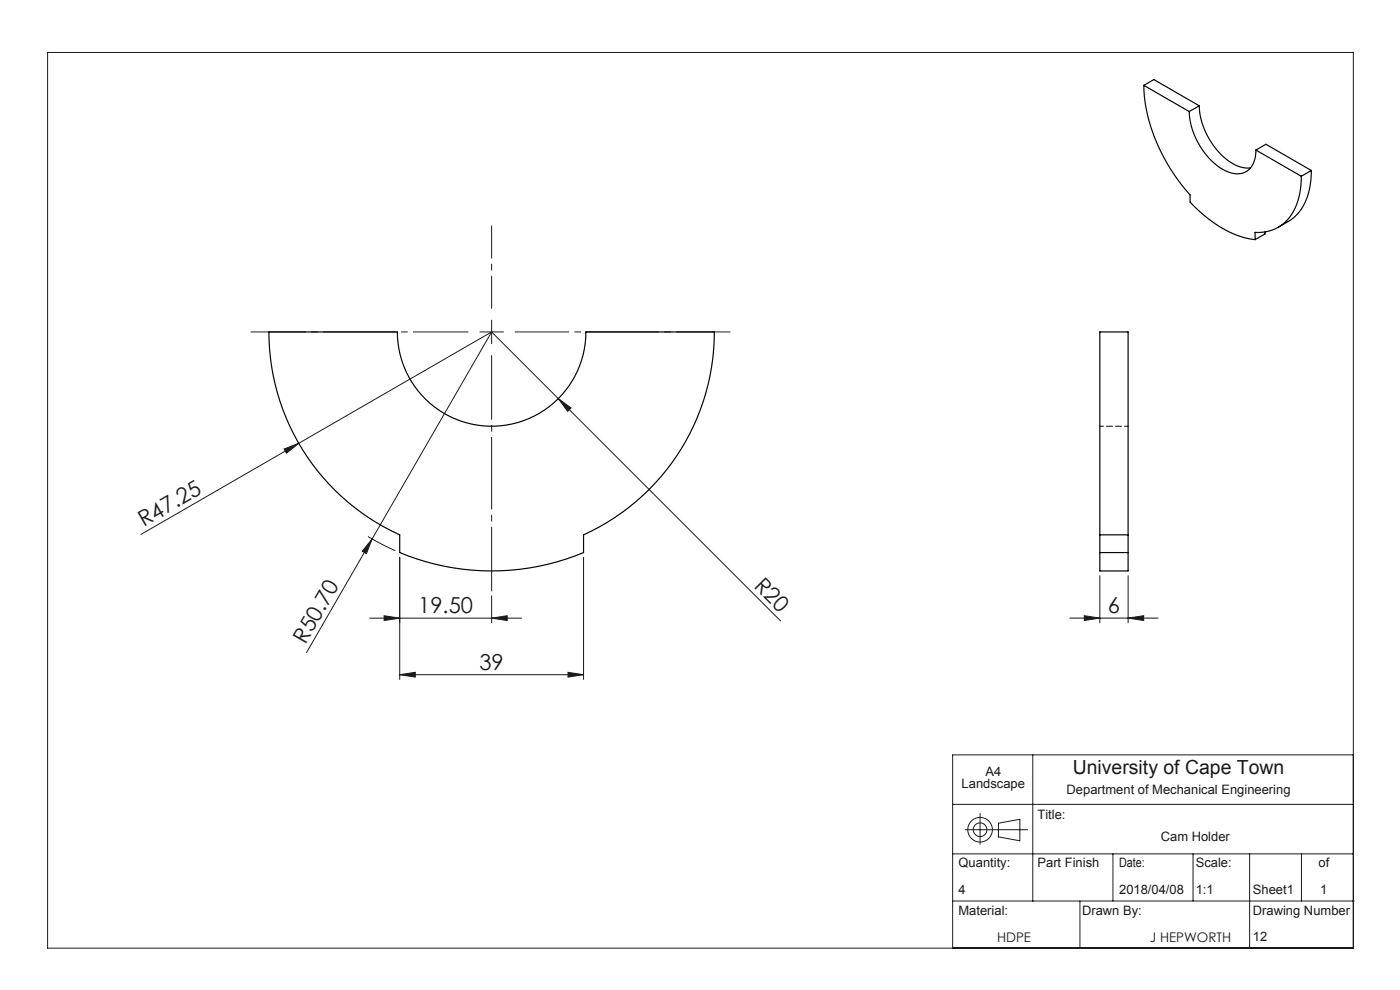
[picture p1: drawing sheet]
<svg xmlns="http://www.w3.org/2000/svg" width="297mm" height="210mm" viewBox="0 0 297 210" stroke-linecap="round" stroke-linejoin="round" font-family="sans-serif">
<g fill="none" stroke="#191924" stroke-width=".21">
<path d="M10.1 11.1h277v190h-277zM101.8 70.4h5M104.3 70.4l-25.4 43.9M104.3 70.4l14.1 14.2M104.3 67.9v5M104.3 70.4l-40.9 23.6M60.3 95.2l3.1-1.2-2.6 2.1zM63.4 94l-33.5 19.4M118.4 84.6l2.7 1.9-.7 .7zM118.4 84.6l47.2 47.1M78.1 113.8l5.8 3M78.9 114.3l-1.2 3.1-.8-.5z"/>
<path d="M78.9 114.3l-13.9 24.1M84.8 118.2v25.9M123.8 118.2v25.9M78.4 131.1h32.2M81.5 130.6l3.3 .5-3.3 .5zM104.3 131.1l3.3-.5v1zM104.3 126.4v5.7M227 131.1h18.7M230 130.6l3.3 .5-3.3 .5zM233.3 122.1v10M239.3 131.1l3.3-.5v1zM239.3 122.1v10"/>
<path d="M84.8 143.1l3.3-.5v1zM84.8 143.1h39M120.5 142.6l3.3 .5-3.3 .5zM202.1 170.6h85M204.8 176h13.2M207.9 172.5v6.6M211.8 177.5l4.5 .8M211.8 177.5v-2.9l4.6-.8v4.6M219.1 160.1v31M287.1 160.1h-85v41M202.1 191.1h85.2M202.1 181.1h85"/>
<path d="M229.1 191.1v10M236.1 181.1v10M253.1 181.1v10M265.1 181.1v20M276.1 181.1v10"/>
<circle cx="207.9" cy="176" r="1.45"/>
<circle cx="207.9" cy="176" r="2.61"/>
</g>
<path d="M104.3 65.4v-17.5" fill="none" stroke="#191924" stroke-width=".21" stroke-dasharray="15.2 1.3 1.3 1.3" stroke-dashoffset="8.4"/>
<path d="M99.3 70.4h-46.1" fill="none" stroke="#191924" stroke-width=".21" stroke-dasharray="15.2 1.3 1.3 1.3" stroke-dashoffset="3.6"/>
<path d="M104.3 75.4v50" fill="none" stroke="#191924" stroke-width=".21" stroke-dasharray="15.2 1.3 1.3 1.3" stroke-dashoffset="1.7"/>
<path d="M109.3 70.4h45.6" fill="none" stroke="#191924" stroke-width=".21" stroke-dasharray="15.2 1.3 1.3 1.3" stroke-dashoffset="3.9"/>
<g fill="#191924">
<path d="M60.3 95.2l3.1-1.2-2.6 2.1z"/>
<path d="M78.9 114.3l-1.2 3.1-.8-.5z"/>
<path d="M118.4 84.6l2.7 1.9-.7 .7z"/>
<path d="M81.5 130.6l3.3 .5-3.3 .5zM104.3 131.1l3.3-.5v1zM230 130.6l3.3 .5-3.3 .5zM239.3 131.1l3.3-.5v1z"/>
<path d="M84.8 143.1l3.3-.5v1zM120.5 142.6l3.3 .5-3.3 .5z"/>
</g>
<g fill="none" stroke="#000" stroke-width=".25">
<path d="M242.7 18.1a36.9 36.9 0 0 0 9.8 23.2v1.6a23.5 23.5 0 0 0 13.8 7.9M242.7 18.1l9.6 5.6M242.7 18.1l2.1-1.2 9.6 5.5M252.3 23.7a15.2 15.2 0 0 0 8.1 12.7 4 4 0 0 0 6-3.6v-1M254.4 22.4a15.2 15.2 0 0 0 8.2 12.8l1.2 .4h1.5M254.4 22.4l-2.1 1.3M266.4 31.8l9.7 5.6M266.4 31.8l2.2-1.2 9.6 5.6M276.1 37.4a12.5 12.5 0 0 1-4.1 10.2 8.5 8.5 0 0 1-5.7 1.7v1.5M278.2 36.2a12.5 12.5 0 0 1-4.1 10.2l-2.9 1.8M278.2 36.2l-2.1 1.2M268.4 49.2v.4l-2.1 1.2"/>
<path d="M57 70.4h27.3a20 20 0 0 0 20 20 20 20 0 0 0 20-20h27.2a47.3 47.3 0 0 1-27.7 43.1v3.7a50.7 50.7 0 0 1-39 0v-3.7a47.2 47.2 0 0 1-27.8-43.1zM233.3 113.5v-43.1h6v43.1M233.3 117.2v3.9h6v-3.9M233.3 113.5h6M233.3 117.2h6M233.3 113.5v3.7M239.3 113.5v3.7"/>
</g>
<path d="M233.3 90.4h6" fill="none" stroke="#000" stroke-width=".21" stroke-dasharray="1.3 .6" stroke-dashoffset=".5"/>
<g font-size="4.7" fill="#191924">
<text x="30.5" y="111.8" transform="rotate(-30 30.5 111.8)">R47.25</text>
<text x="159.8" y="124.4" transform="rotate(45 159.8 124.4)">R20</text>
<text x="88.7" y="130.1">19.50</text>
<text x="235" y="130.1">6</text>
<text x="64.8" y="136.8" transform="rotate(-60 64.8 136.8)">R50.70</text>
<text x="101.7" y="142.1">39</text>
</g>
<text font-size="4.1" fill="#191924" x="227.6" y="164.3">University of Cape Town</text>
<g font-size="2.8" fill="#191924">
<text x="211.5" y="199.8">HDPE</text>
<text x="244" y="199.8">J HEPWORTH</text>
</g>
<g font-size="2.7" fill="#191924">
<text x="204" y="167.2">Landscape</text>
<text x="209.1" y="164.6">A4</text>
<text x="220.1" y="173.7">Title:</text>
<text x="226.3" y="168.5">Department of Mechanical Engineering</text>
<text x="246.3" y="178.4">Cam Holder</text>
<text x="203.3" y="184">Quantity:</text>
<text x="220.1" y="184">Part Finish</text>
<text x="237.4" y="184">Date:</text>
<text x="253.7" y="184">Scale:</text>
<text x="279.7" y="184">of</text>
<text x="203.3" y="189.6">4</text>
<text x="237.4" y="189.6">2018/04/08</text>
<text x="253.7" y="189.6">1:1</text>
<text x="265.8" y="189.6">Sheet1</text>
<text x="280.1" y="189.6">1</text>
<text x="203.3" y="194.1">Material:</text>
<text x="229.6" y="194.1">Drawn By:</text>
<text x="265.8" y="194.1">Drawing Number</text>
<text x="265.8" y="199.6">12</text>
</g>
</svg>
